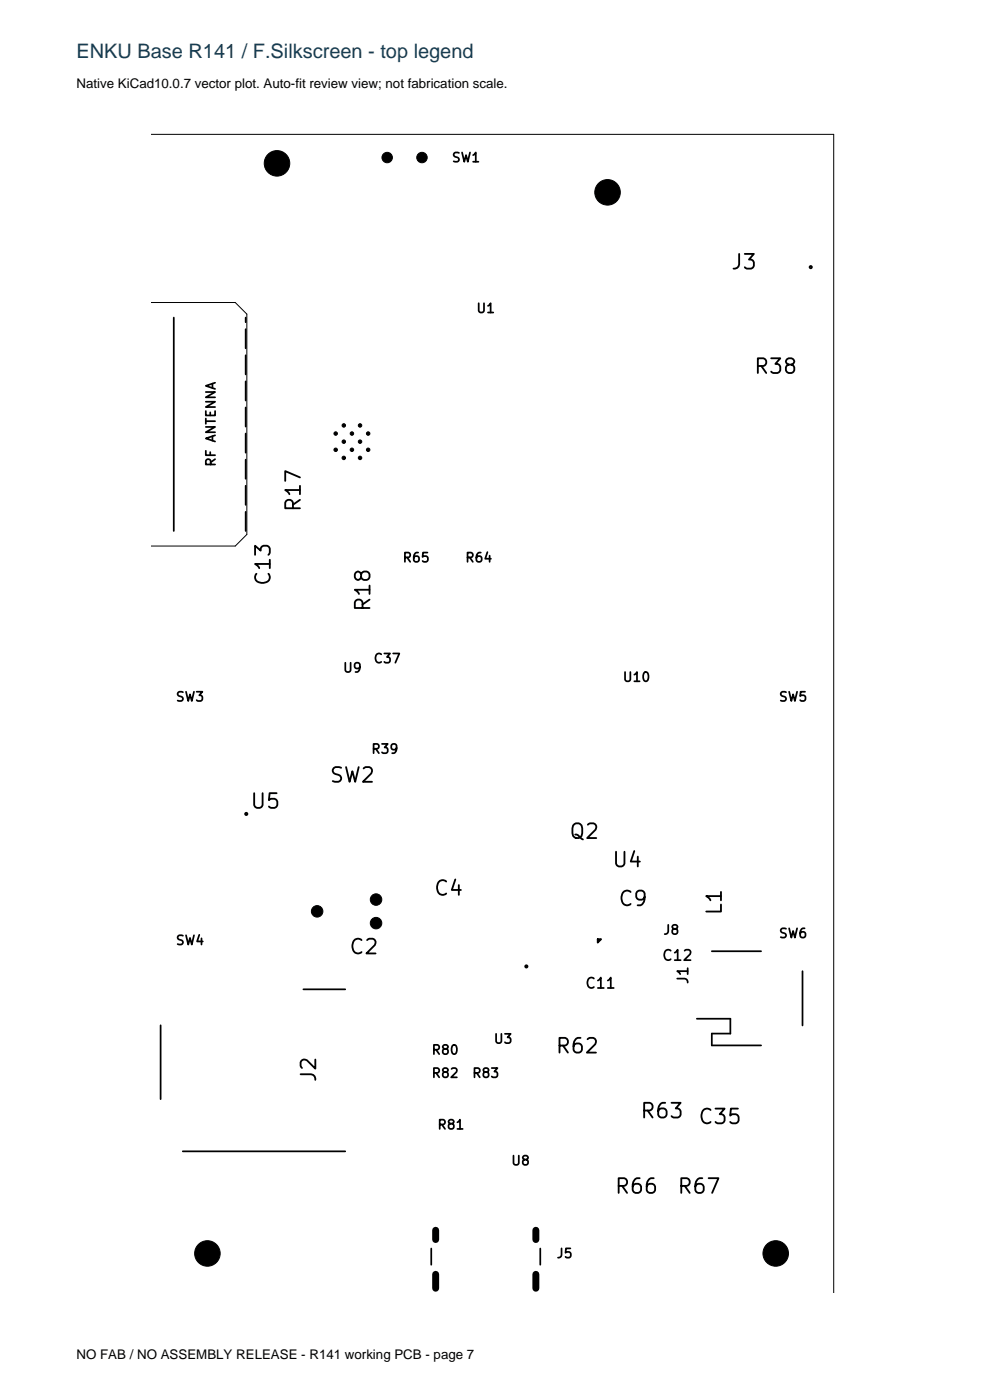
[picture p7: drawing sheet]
<svg xmlns="http://www.w3.org/2000/svg" width="210mm" height="297mm" viewBox="0 0 210 297" stroke-linecap="round" stroke-linejoin="round" font-family="sans-serif">
<g fill="none" stroke="#000" stroke-width=".37">
<path d="M36.9 67.4v45.2M52.1 67.4v1M52.1 69.8v4.1M52.1 75.4v4M52.1 80.9v4.1M52.1 86.4v4.1M52.1 92v4M52.1 97.5v4.1M52.1 103v4.1M52.1 108.6v4M126.8 199.2h.7l-.7 .8zM34.1 217.5v15.7"/>
<path d="M64.4 209.9h8.8M147.8 216.1h7.1v3.2h-3.9v2.5h10.4M151 201.8h10.4M170.2 206v11.5M38.8 244.3h34.4M91.5 264.9v3.4M114.6 264.9v3.4"/>
<circle cx="172" cy="56.7" r=".25"/>
<circle cx="52.2" cy="172.7" r=".25"/>
<circle cx="111.7" cy="205" r=".25"/>
</g>
<path d="M32.1 28.5h144.7v245.7M32.1 64.2h17.8l2.5 2.4v46.8l-2.5 2.4h-17.8" fill="none" stroke="#000" stroke-width=".21"/>
<g fill="#000" stroke="#000" stroke-width=".21">
<circle cx="58.8" cy="34.7" r="2.71"/>
<circle cx="82.1" cy="33.4" r="1.11"/>
<circle cx="89.5" cy="33.4" r="1.11"/>
<circle cx="128.9" cy="40.8" r="2.71"/>
<circle cx="71.2" cy="92" r=".37"/>
<circle cx="71.2" cy="95.4" r=".37"/>
<circle cx="72.9" cy="93.7" r=".37"/>
<circle cx="72.9" cy="97.1" r=".37"/>
<circle cx="72.9" cy="90.3" r=".37"/>
<circle cx="74.7" cy="92" r=".37"/>
<circle cx="74.7" cy="95.4" r=".37"/>
<circle cx="76.4" cy="93.7" r=".37"/>
<circle cx="76.4" cy="90.3" r=".37"/>
<circle cx="76.4" cy="97.1" r=".37"/>
<circle cx="78.1" cy="92" r=".37"/>
<circle cx="78.1" cy="95.4" r=".37"/>
<circle cx="67.3" cy="193.3" r="1.22"/>
<circle cx="79.8" cy="195.8" r="1.22"/>
<circle cx="79.8" cy="190.8" r="1.22"/>
<circle cx="44" cy="265.9" r="2.71"/>
<circle cx="164.5" cy="265.9" r="2.71"/>
</g>
<path d="M92.4 261v2M92.4 270.3v3M113.7 261v2M113.7 270.3v3" fill="none" stroke="#000" stroke-width="1.5"/>
<text font-size="4.2" fill="#173d52" x="16.2" y="12.3">ENKU Base R141 / F.Silkscreen - top legend</text>
<g font-size="3.1">
<text x="154.8" y="57.9">J3</text>
<text x="159.7" y="80.1">R38</text>
<text x="64.6" y="108.9" transform="rotate(-90 64.6 108.9)">R17</text>
<text x="58.2" y="124.6" transform="rotate(-90 58.2 124.6)">C13</text>
<text x="79.3" y="130" transform="rotate(-90 79.3 130)">R18</text>
<text x="69.7" y="166.8">SW2</text>
<text x="52.9" y="172.3">U5</text>
<text x="120.5" y="178.7">Q2</text>
<text x="129.6" y="184.8">U4</text>
<text x="91.8" y="190.8">C4</text>
<text x="130.9" y="193">C9</text>
<text x="153.9" y="194.4" transform="rotate(-90 153.9 194.4)">L1</text>
<text x="73.8" y="203.2">C2</text>
<text x="117.6" y="224.2">R62</text>
<text x="67.8" y="229.8" transform="rotate(-90 67.8 229.8)">J2</text>
<text x="135.6" y="238">R63</text>
<text x="147.9" y="239.3">C35</text>
<text x="130.2" y="254">R66</text>
<text x="143.5" y="254">R67</text>
</g>
<g font-size="2.8">
<text x="16.2" y="18.7">Native KiCad10.0.7 vector plot. Auto-fit review view; not fabrication scale.</text>
<text x="16.2" y="288.2">NO FAB / NO ASSEMBLY RELEASE - R141 working PCB - page 7</text>
</g>
<g font-size="2.2">
<text x="140.3" y="204.4">C12</text>
<text x="146.5" y="209" transform="rotate(-90 146.5 209)">J1</text>
<text x="124" y="210.3">C11</text>
</g>
<g font-size="2">
<text x="95.7" y="34.9">SW1</text>
<text x="100.9" y="66.9">U1</text>
<text x="46.2" y="99.2" transform="rotate(-90 46.2 99.2)">RF ANTENNA</text>
<text x="85.2" y="119.8">R65</text>
<text x="98.5" y="119.8">R64</text>
<text x="72.6" y="143.2">U9</text>
<text x="79.1" y="141.2">C37</text>
<text x="37.1" y="149.3">SW3</text>
<text x="131.9" y="145.1">U10</text>
<text x="165" y="149.3">SW5</text>
<text x="78.6" y="160.4">R39</text>
<text x="37.1" y="201">SW4</text>
<text x="140.5" y="198.8">J8</text>
<text x="165" y="199.5">SW6</text>
<text x="104.6" y="221.9">U3</text>
<text x="91.4" y="224.2">R80</text>
<text x="91.4" y="229.1">R82</text>
<text x="100" y="229.1">R83</text>
<text x="92.6" y="240.1">R81</text>
<text x="108.3" y="247.7">U8</text>
<text x="117.9" y="267.4">J5</text>
</g>
</svg>
